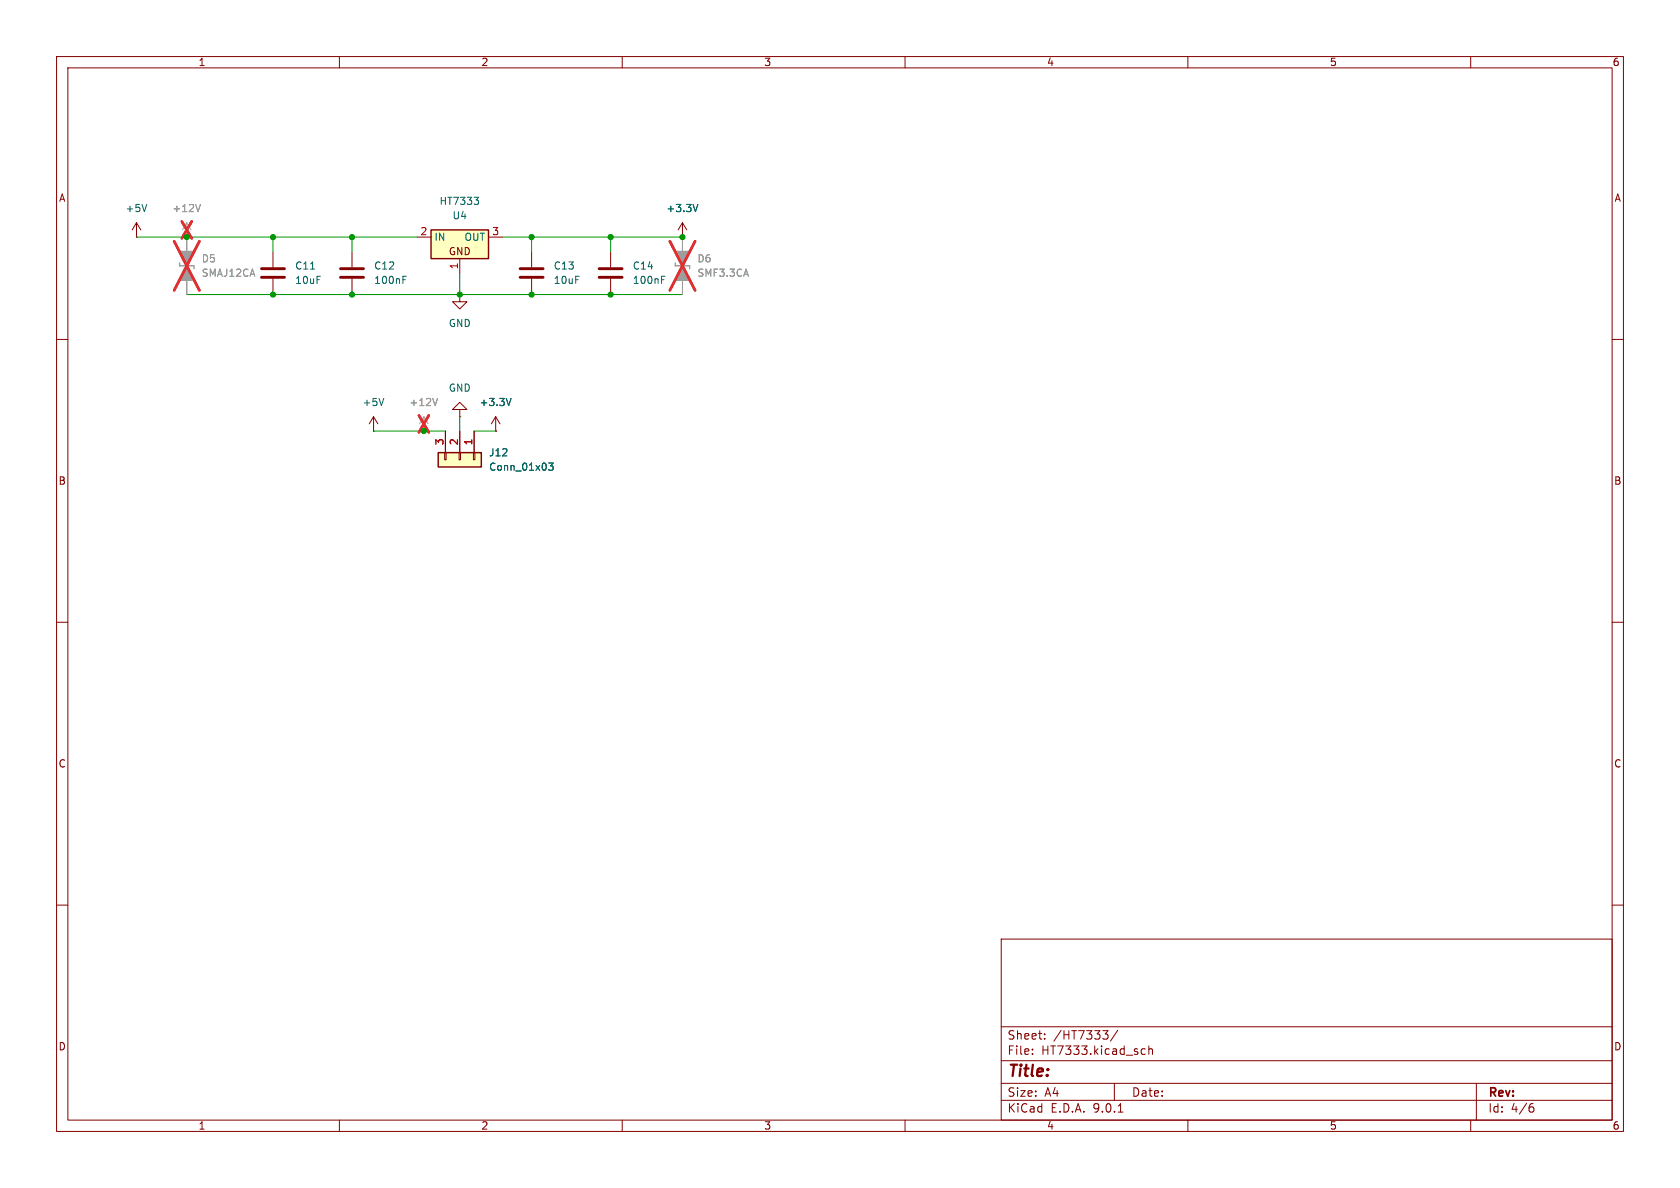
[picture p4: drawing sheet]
<svg xmlns="http://www.w3.org/2000/svg" width="297mm" height="210mm" viewBox="0 0 297 210" stroke-linecap="round" stroke-linejoin="round" font-family="sans-serif">
<g fill="none" stroke="#840000" stroke-width=".18">
<path d="M10 10h277v190h-277zM12 12h273v186h-273zM60 10v2M110 10v2M160 10v2M210 10v2M260 10v2M24.1 39.4l-.7 1.2M24.1 39.4l.8 1.2M24.1 39.4v2.5M120.6 39.4l-.7 1.2M120.6 39.4l.8 1.2"/>
<path d="M120.6 39.4v2.5M24.1 41.9h.1M62.2 44.5v2.7M62.2 49.3v2.8M81.3 52.1v1.2h1.2l-1.2 1.3-1.3-1.3h1.3M81.3 52.1h.1M94 44.5v2.7M94 49.3v2.8M120.6 41.9h.1M10 60h2M81.3 72.4h1.2l-1.2-1.3-1.3 1.3h1.3v1.3M81.3 73.7h.1"/>
<path d="M87.6 76.2h.1M87.6 73.7l-.7 1.2M87.6 73.7l.8 1.2M87.6 73.7v2.5M285 60h2M10 110h2M285 110h2M10 160h2M177 166h108v32h-108zM285 160h2M60 198v2M110 198v2"/>
<path d="M160 198v2M177 194.5h108M177 191.5h108M177 187.5h108M177 181.5h108M182.5 186.3v.1M182.5 185.5v.1M184.7 183.6v.1M184.7 182.8v.1M195 182.2h.9l-.5 .6 .4 .1 .1 .5-.3 .3h-.4M197 191.5v3M197.6 182.1l-1.3 2"/>
<path d="M197.7 196.6h.8M201.9 186.3h.6M201.9 185.5h.6M203.1 185.5l.2-.1 .4 .1v.9M203.1 184.9v1.5M210 198v2M260 198v2M261 191.5v6.5M270.6 195.7h.4l.2 .3-.1 .5-.5 .1M271 195.1l-.4 .1"/>
</g>
<path d="M119.4 46.5v.5h2.5v.5" fill="none" stroke="#a1a1a1" stroke-width=".25"/>
<g fill="#a1a1a1" stroke="#a1a1a1" stroke-width=".25">
<path d="M120.6 47l1.3 2.5h-2.5z"/>
<path d="M119.4 44.5h2.5l-1.3 2.5z"/>
</g>
<path d="M33 39.4l-.7 1.2M33 39.4l.8 1.2M33 39.4v2.5M33 41.9h.1M120.6 41.9v2.6M120.6 45.7v2.6M120.6 49.5v2.6" fill="none" stroke="#a1a1a1" stroke-width=".18"/>
<path d="M32.1 39.1l1.8 3M33.9 39.1l-1.8 3M118.4 42.6l4.5 8.7M122.9 42.6l-4.5 8.7" fill="none" stroke="#e12e31" stroke-width=".46"/>
<path d="M25.9 36.1l-.4 1.3M123.4 36.1l-.5 1.3M71.2 49.4h.5M71.2 48.8h.6M90.4 70.4l-.5 1.3" fill="none" stroke="#006464" stroke-width=".18"/>
<path d="M60.2 47.5h4.1M60.2 49h4.1M91.9 47.5h4.1M91.9 49h4.1" fill="none" stroke="#840000" stroke-width=".51"/>
<path d="M35.4 36.1l-.4 1.3" fill="none" stroke="#989898" stroke-width=".18"/>
<path d="M76.2 40.6h10.2v5.1h-10.2z" fill="#ffffc2"/>
<path d="M76.2 40.6h10.2v5.1h-10.2z" fill="none" stroke="#840000" stroke-width=".25"/>
<path d="M48.3 44.5v2.7M48.3 49.3v2.8M73.7 41.9h2.5M81.3 45.7v2.6M86.4 41.9h2.5M107.9 44.5v2.7M107.9 49.3v2.8M66 76.2h.1M66 73.7l-.7 1.2M66 73.7l.8 1.2M66 73.7v2.5" fill="none" stroke="#840000" stroke-width=".18"/>
<path d="M83.8 34.9h.8l-.4 .5M84.4 35.4l.2 .2v.3l-.2 .2M54.9 47.6h.7M117 49.4h.4M117 48.8h.6M67.9 70.4l-.5 1.3" fill="none" stroke="#006464" stroke-width=".18"/>
<path d="M46.2 47.5h4.1M46.2 49h4.1M105.9 47.5h4.1M105.9 49h4.1" fill="none" stroke="#840000" stroke-width=".51"/>
<path d="M33 41.9v2.6M33 45.7v2.6M33 49.5v2.6M74.9 76.2h.1M74.9 73.7l-.7 1.2M74.9 73.7l.8 1.2M74.9 73.7v2.5" fill="none" stroke="#a1a1a1" stroke-width=".18"/>
<path d="M77.3 70.4l-.4 1.3" fill="none" stroke="#989898" stroke-width=".18"/>
<path d="M30.8 42.6l4.5 8.7M35.3 42.6l-4.5 8.7M74.1 73.4l1.7 3M75.8 73.4l-1.7 3" fill="none" stroke="#e12e31" stroke-width=".46"/>
<path d="M31.7 46.5v.5h2.6v.5" fill="none" stroke="#a1a1a1" stroke-width=".25"/>
<g fill="#a1a1a1" stroke="#a1a1a1" stroke-width=".25">
<path d="M33 47l1.3 2.5h-2.6z"/>
<path d="M31.7 44.5h2.6l-1.3 2.5z"/>
</g>
<path d="M77.5 80h7.6v2.6h-7.6z" fill="#ffffc2"/>
<path d="M77.5 80h7.6v2.6h-7.6z" fill="none" stroke="#840000" stroke-width=".25"/>
<path d="M120.6 41.9h.1M78.7 76.2v3.8M81.3 76.2v3.8M83.8 76.2v3.8M87.6 76.2h.1M78.6 80h.3v1.3h-.3zM81.2 80h.2v1.3h-.2zM83.7 80h.2v1.3h-.2z" fill="none" stroke="#840000" stroke-width=".18"/>
<path d="M123.4 36.1l-.5 1.3M90.4 70.4l-.5 1.3M97 81.9h.8l-.4 .4 .3 .2v.5l-.2 .1-.5-.1" fill="none" stroke="#006464" stroke-width=".18"/>
<path d="M24.1 41.9h49.6M33 52.1h87.6M48.3 41.9v2.6M62.2 41.9v2.6M81.3 48.3v3.8M88.9 41.9h31.7M94 41.9v2.6M107.9 41.9v2.6M66 76.2h12.7M81.3 73.7v2.5M83.8 76.2h3.8" fill="none" stroke="#009600" stroke-width=".18"/>
<path d="M33 41.9h.1M33 41.9v2.6M33 49.5v2.6M120.6 41.9v2.6M120.6 49.5v2.6M74.9 76.2h.1" fill="none" stroke="#a1a1a1" stroke-width=".18"/>
<path d="M32.1 39.1l1.8 3M33.9 39.1l-1.8 3M30.8 42.6l4.5 8.7M35.3 42.6l-4.5 8.7M118.4 42.6l4.5 8.7M122.9 42.6l-4.5 8.7M74.1 73.4l1.7 3M75.8 73.4l-1.7 3" fill="none" stroke="#e12e31" stroke-width=".46"/>
<path d="M35.4 36.1l-.4 1.3M77.3 70.4l-.4 1.3" fill="none" stroke="#989898" stroke-width=".18"/>
<g fill="#009600" stroke="#009600" stroke-width=".18">
<circle cx="94" cy="41.9" r=".46"/>
<circle cx="81.3" cy="52.1" r=".46"/>
<circle cx="94" cy="52.1" r=".46"/>
<circle cx="107.9" cy="52.1" r=".46"/>
<circle cx="107.9" cy="41.9" r=".46"/>
<circle cx="120.6" cy="41.9" r=".46"/>
<circle cx="62.2" cy="52.1" r=".46"/>
<circle cx="62.2" cy="41.9" r=".46"/>
<circle cx="48.3" cy="41.9" r=".46"/>
<circle cx="48.3" cy="52.1" r=".46"/>
<circle cx="74.9" cy="76.2" r=".46"/>
<circle cx="33" cy="41.9" r=".46"/>
</g>
<text font-size="2.8" fill="#840000" x="178" y="190.9">Title:</text>
<g font-size="2.1" fill="#840000">
<text x="178" y="184">Sheet:</text>
<text x="186.2" y="184">/HT7333/</text>
<text x="178" y="186.7">File:</text>
<text x="184.1" y="186.7">HT7333.kicad_sch</text>
<text x="178" y="196.9">KiCad</text>
<text x="178" y="194.1">Size:</text>
<text x="184.7" y="194.1">A4</text>
<text x="185.7" y="196.9">E.D.A.</text>
<text x="193.3" y="196.9">9.0.1</text>
<text x="200" y="194.1">Date:</text>
<text x="263" y="194.3">Rev:</text>
<text x="263" y="196.9">Id:</text>
<text x="267.1" y="196.9">4/6</text>
</g>
<g font-size="1.8" fill="#840000">
<text x="35" y="11.9">1</text>
<text x="85" y="11.9">2</text>
<text x="135" y="11.9">3</text>
<text x="185" y="11.9">4</text>
<text x="235" y="11.9">5</text>
<text x="285" y="11.9">6</text>
<text x="10.3" y="35.9">A</text>
<text x="285.3" y="35.9">A</text>
<text x="79.2" y="45.3">GND</text>
<text x="10.3" y="85.9">B</text>
<text x="285.3" y="85.9">B</text>
<text x="10.3" y="135.9">C</text>
<text x="285.3" y="135.9">C</text>
<text x="10.3" y="185.9">D</text>
<text x="285.3" y="185.9">D</text>
<text x="35" y="199.9">1</text>
<text x="85" y="199.9">2</text>
<text x="135" y="199.9">3</text>
<text x="185" y="199.9">4</text>
<text x="235" y="199.9">5</text>
<text x="285" y="199.9">6</text>
</g>
<g font-size="1.8" fill="#006464">
<text x="22.1" y="37.7">+5V</text>
<text x="77.6" y="36.4">HT7333</text>
<text x="79.9" y="39">U4</text>
<text x="117.7" y="37.7">+3.3V</text>
<text x="52.1" y="47.9">C11</text>
<text x="66" y="47.9">C12</text>
<text x="76.7" y="42.8">IN</text>
<text x="82" y="42.8">OUT</text>
<text x="97.8" y="47.9">C13</text>
<text x="111.8" y="47.9">C14</text>
<text x="52.1" y="50.4">10uF</text>
<text x="66" y="50.4">100nF</text>
<text x="97.8" y="50.4">10uF</text>
<text x="111.8" y="50.4">100nF</text>
<text x="79.2" y="58">GND</text>
<text x="64" y="72">+5V</text>
<text x="79.2" y="69.4">GND</text>
<text x="84.7" y="72">+3.3V</text>
<text x="86.4" y="83.4">Conn_01x03</text>
<text x="86.4" y="80.9">J12</text>
</g>
<g font-size="1.8" fill="#989898">
<text x="30.4" y="37.7">+12V</text>
<text x="35.6" y="46.6">D5</text>
<text x="123.2" y="46.6">D6</text>
<text x="35.6" y="49.1">SMAJ12CA</text>
<text x="123.2" y="49.1">SMF3.3CA</text>
<text x="72.3" y="72">+12V</text>
</g>
<g font-size="1.8" fill="#a90000">
<text x="74.2" y="41.7">2</text>
<text x="86.9" y="41.7">3</text>
<text x="81" y="47.7" transform="rotate(-90 81 47.7)">1</text>
<text x="78.5" y="78.8" transform="rotate(-90 78.5 78.8)">3</text>
<text x="81" y="78.8" transform="rotate(-90 81 78.8)">2</text>
<text x="83.6" y="78.8" transform="rotate(-90 83.6 78.8)">1</text>
</g>
</svg>
